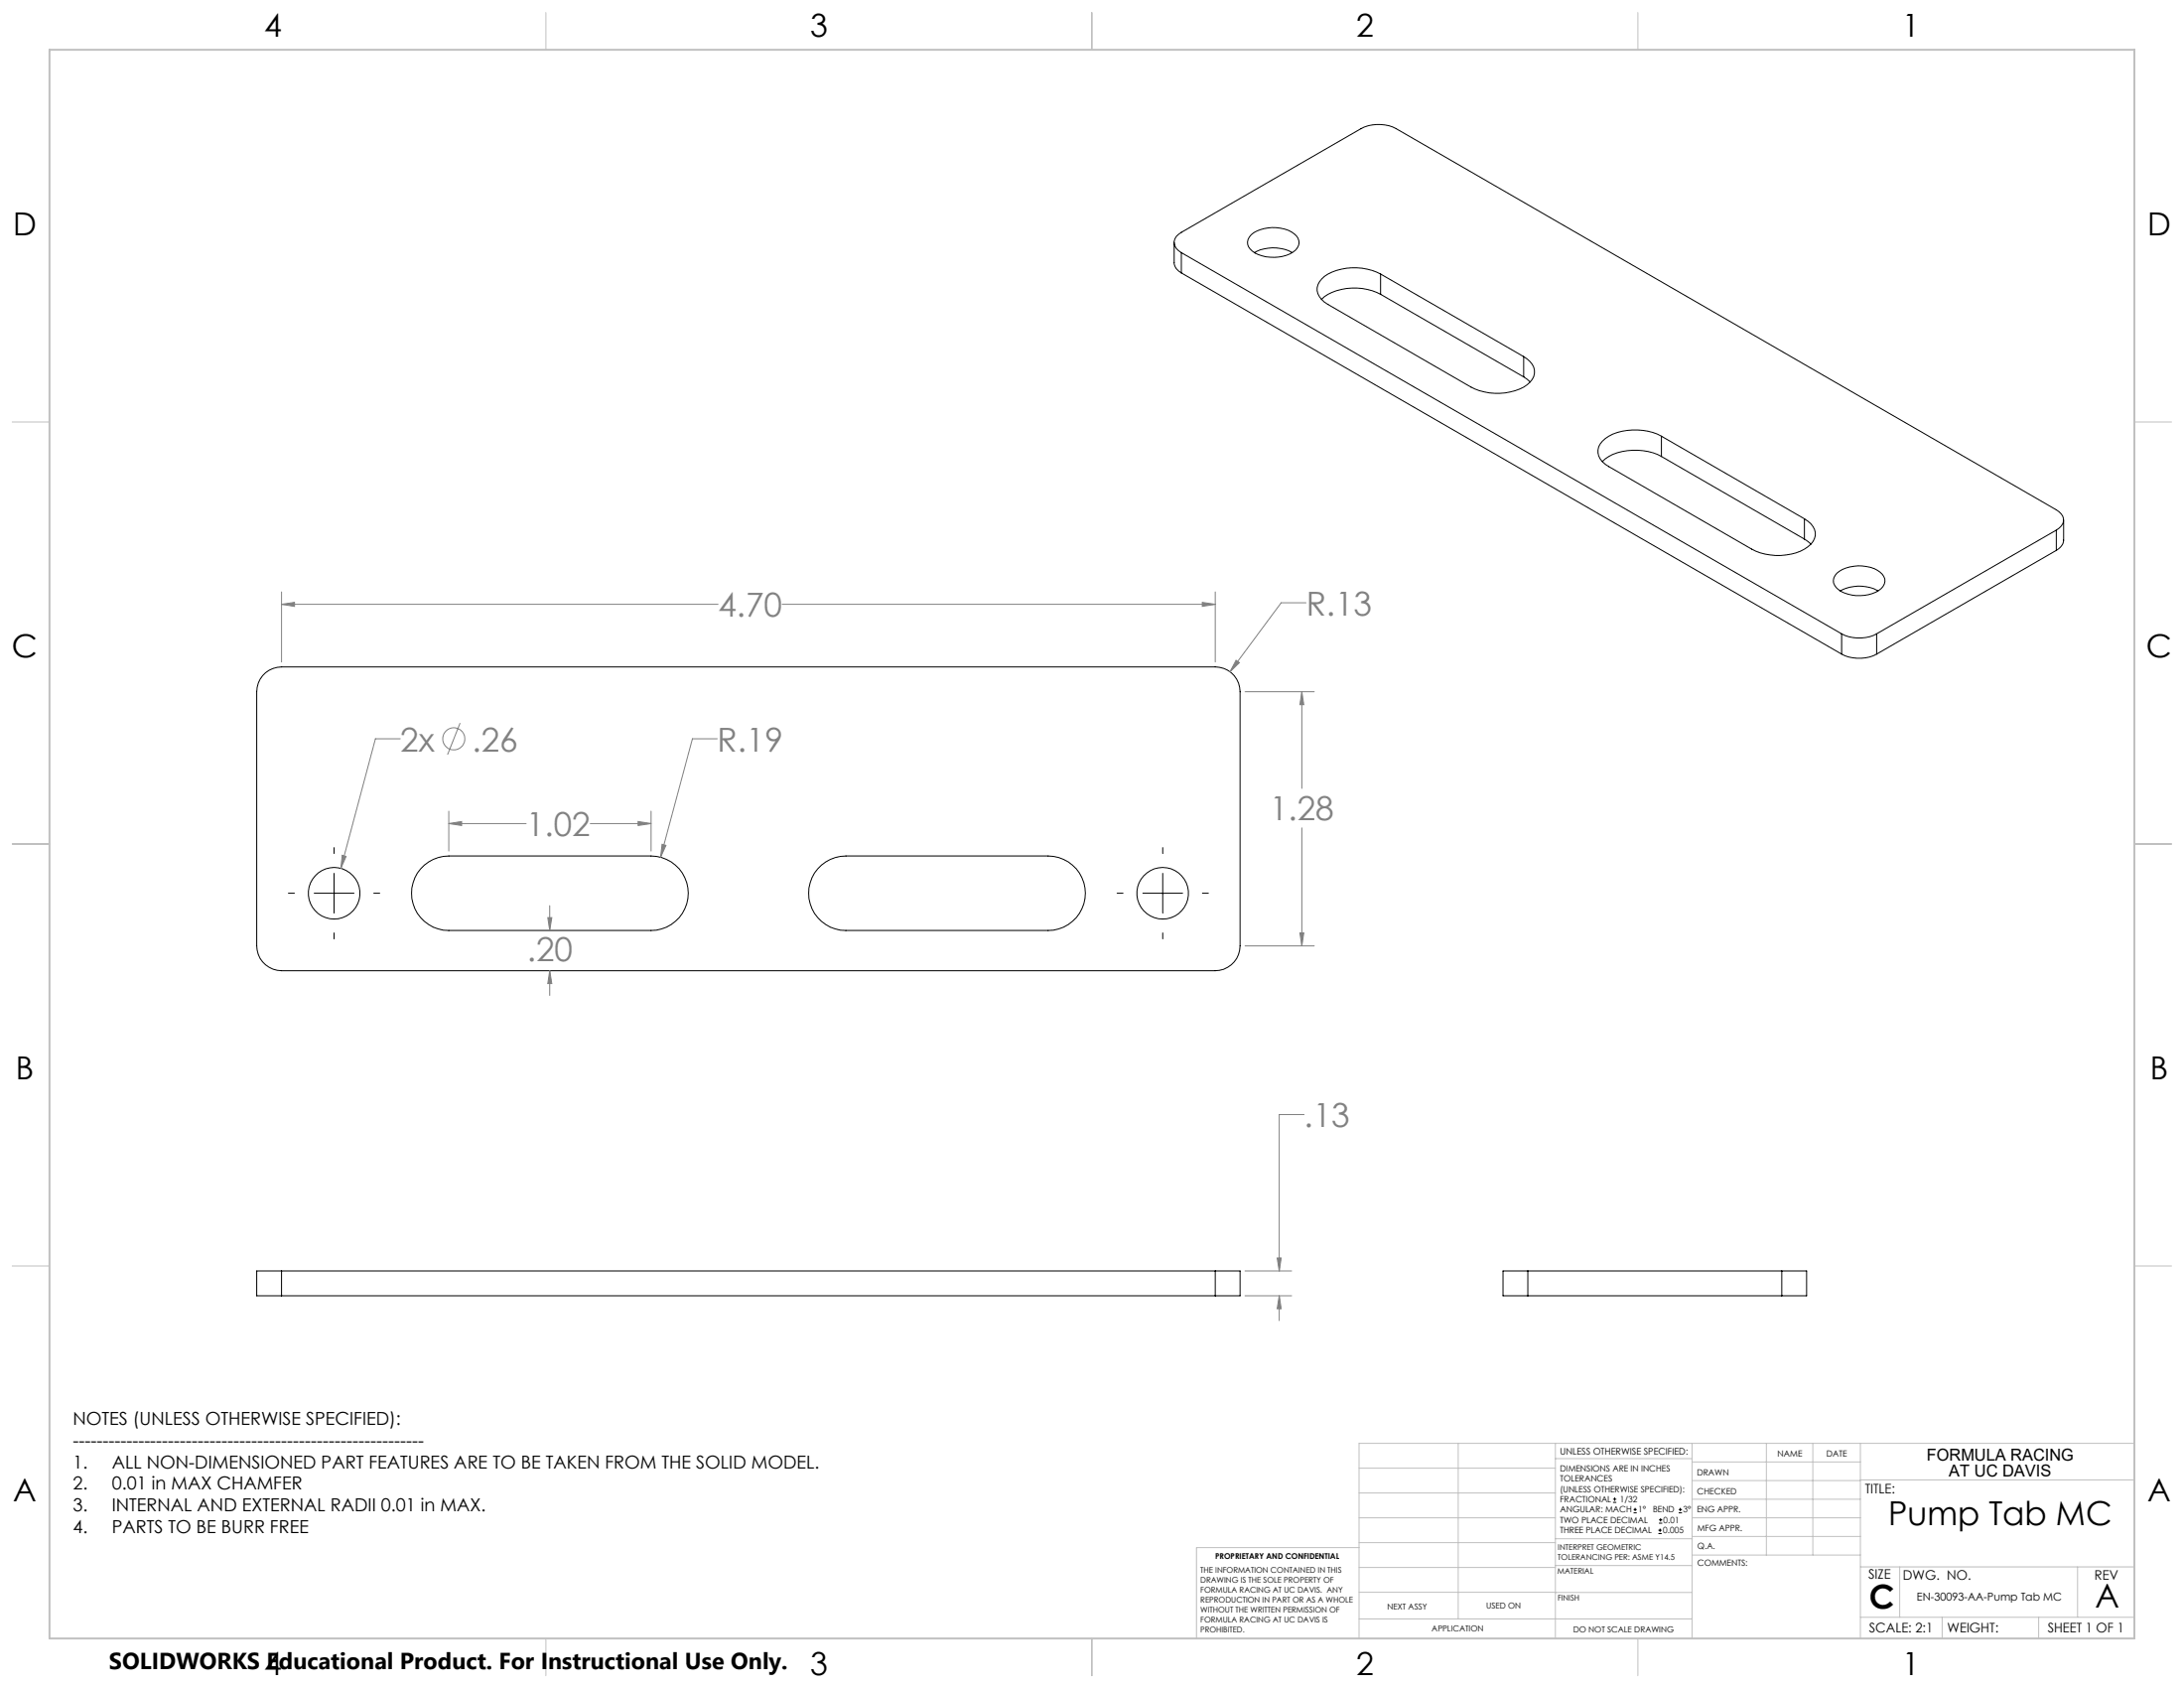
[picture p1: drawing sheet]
<svg xmlns="http://www.w3.org/2000/svg" width="559mm" height="432mm" viewBox="0 0 559 432" stroke-linecap="round" stroke-linejoin="round" font-family="sans-serif">
<g fill="none" stroke="#000" stroke-width=".25">
<path d="M300.4 62v5.2a3 3 0 0 0 1.9 2.6M302.3 64.6a2.74 2.74 0 0 1-1.9-2.6 2.74 2.74 0 0 1 1.9-2.6l45.9-26.5a10 10 0 0 1 9 0l168.9 97.5a2.74 2.74 0 0 1 1.9 2.6 2.74 2.74 0 0 1-1.9 2.6M302.3 64.6l168.9 97.5M302.3 64.6v5.2M302.3 69.8l168.9 97.5M320.1 60.1a9.6 9.6 0 0 1 11.1-.3 2.65 2.65 0 0 1-.4 4.7 10 10 0 0 1-10.4-.3 2.56 2.56 0 0 1-.3-4.1zM321 64.6a10 10 0 0 1 9.6 0M353.2 70.1a14.6 14.6 0 0 0-14.3 .6 3.8 3.8 0 0 0 0 6.6l37.5 21.7a14.6 14.6 0 0 0 14.3-.6 3.8 3.8 0 0 0 0-6.6l-.8-.6M353.2 75.3a14.6 14.6 0 0 0-14.3 .6l-.8 .7M353.2 70.1l36.7 21.1M353.2 75.3l36.7 21.1M353.2 70.1v5.2"/>
<path d="M389.9 96.4l1.6 1.3M389.9 91.2v5.2M425.1 111.6a14.6 14.6 0 0 0-14.4 .6 3.8 3.8 0 0 0 0 6.6l37.5 21.7a14.3 14.3 0 0 0 14.4-.6 3.8 3.8 0 0 0 0-6.6l-.9-.6M425.1 116.8a14.6 14.6 0 0 0-14.4 .6l-.7 .7M425.1 111.6l36.6 21.1M425.1 111.6v5.2M425.1 116.8l36.6 21.1M461.7 137.9l1.6 1.3M461.7 132.7v5.2M526.1 135.6l-45.9 26.5M526.1 135.6v5.2M528 133v5.2a2.99 2.99 0 0 1-1.9 2.6"/>
<path d="M470 146.6a9.6 9.6 0 0 1 11-.2 2.65 2.65 0 0 1-.3 4.6 9.5 9.5 0 0 1-10.9-.8 2.49 2.49 0 0 1 .2-3.6zM470.9 151.2a10 10 0 0 1 9.6 0M526.1 140.8l-45.9 26.5M67.2 172.9a6.4 6.4 0 0 1 4.8-2.3h238.9a6.3 6.3 0 0 1 6.4 6.4v65a6.4 6.4 0 0 1-6.4 6.3h-238.9a6.4 6.4 0 0 1-6.3-6.3v-65a6.4 6.4 0 0 1 1.5-4.1zM471.2 162.1a9.9 9.9 0 0 0 9 0M471.2 167.3a9.9 9.9 0 0 0 9 0M471.2 162.1v5.2M480.2 162.1v5.2M85.5 216.8v1.5M297.5 216.8v1.5M73.8 228.5h1.5M80.4 228.5h10.2"/>
<path d="M85.5 223.4v10.2M85.5 238.7v1.5M95.6 228.5h1.6M107.6 222.2a9.6 9.6 0 0 1 7.2-3.2h51.8a9.5 9.5 0 0 1 9.5 9.5 9.5 9.5 0 0 1-9.5 9.5h-51.8a9.5 9.5 0 0 1-8.6-5.5 9.5 9.5 0 0 1 1.4-10.3zM210.2 221.3a9.7 9.7 0 0 1 6.2-2.3h51.8a9.5 9.5 0 0 1 9.5 9.5 9.5 9.5 0 0 1-9.5 9.5h-51.8a9.5 9.5 0 0 1-8.9-6.2 9.5 9.5 0 0 1 2.7-10.5zM285.8 228.5h1.5M292.4 228.5h10.2M297.5 223.4v10.2M297.5 238.7v1.5M307.7 228.5h1.5M72 325.1h-6.3v6.4h6.3M72 325.1v6.4"/>
<path d="M72 325.1h238.9M72 331.5h238.9M310.9 325.1h6.4v6.4h-6.4M310.9 325.1v6.4M390.9 325.1h-6.3v6.4h6.3M390.9 325.1h65M390.9 331.5h65M390.9 325.1v6.4M455.9 325.1h6.3v6.4h-6.3M455.9 325.1v6.4M412.7 384.3h.9M412.7 383.5h.9"/>
<path d="M413.1 383.1v.8M418 387h.8M418 386.2h.8M418.4 385.7v.9M424.3 392.3h.9M424.3 391.4h.9M424.5 389.6h.8M424.5 388.8h.8M424.7 391v.9M424.9 388.4v.8M429.5 387h.9M429.5 386.2h.9"/>
<path d="M429.9 385.7v.9"/>
<circle cx="85.5" cy="228.5" r="6.6"/>
<circle cx="297.5" cy="228.5" r="6.6"/>
</g>
<g fill="none" stroke="#808080" stroke-width=".25">
<path d="M72 151.4v17.9M72 154.6h111.7M72 154.6l3.4-.5v1zM200.1 154.6h110.8M307.6 154.1l3.3 .5-3.3 .5zM310.9 151.4v17.9M334.2 154.2h-6.4l-13.1 17.6M316.3 168.9l.8 .6-2.4 2.3zM318.6 177h17.7M333.1 177l.5 3.3h-1zM333.1 177v24.7M102.4 189h-6.3l-8.9 33.1"/>
<path d="M117.7 185l-3.2 8M183.5 189h-6.3l-8.2 30.3M87.6 218.8l.9 .3-1.3 3zM114.8 207.5v10.2M114.8 210.7h19.8M114.8 210.7l3.3-.6v1.1zM151 210.7h15.6M163.3 210.1l3.3 .6-3.3 .5zM166.6 207.5v10.2M169.4 216l1 .3-1.4 3zM333.1 211.8v30.2M140.2 234.7h1l-.5 3.3z"/>
<path d="M140.7 231.7v6.3M332.6 238.7h1l-.5 3.3zM140.7 248.3v6.4M140.7 248.3l.5 3.3h-1zM318.6 242h17.7M333.7 285.1h-6.4v40M318.6 325.1h11.9M318.6 331.5h11.9M326.8 321.8h1l-.5 3.3zM327.3 331.5l.5 3.3h-1zM327.3 331.5v6.3"/>
<circle cx="116.1" cy="189" r="2.83"/>
</g>
<g fill="none" stroke="#c0c0c0" stroke-width=".25">
<path d="M139.7 3.2v9.5M279.4 3.2v9.5M419.1 3.2v9.5M3.1 107.9h9.6M546.1 107.9h9.5M3.1 215.9h9.6M546.1 215.9h9.5M3.1 323.8h9.6M546.1 323.8h9.5M347.7 375.6h50.3M373.1 369.2v44.9M398 369.2v49.9"/>
<path d="M398 373.1h34.9M432.9 369.2v49.9M432.9 378.7h43.1M432.9 374h43.1M451.9 369.2v28.6M463.8 369.2v28.6M476 369.2v49.9M476 378.6h70.1M546.1 369.2h-198.4v49.9M347.7 394.6h50.3M347.7 388.3h50.3M347.7 381.9h50.3"/>
<path d="M347.7 395.9h-41.6v23.2M398 393.6h35M432.9 383.5h43.1M432.9 388.3h43.1M432.9 393h43.1M433 397.8h43M139.7 419.1v9.6M279.4 419.1v9.6M347.7 414.1h85.2M347.7 401h50.3M347.7 407.3h50.3M398 407.4h34.9"/>
<path d="M398 400.5h35M419.1 419.1v9.6M476 413.7h70.1M476 400.8h70.1M486.1 400.8v12.9M496.9 413.7v5.4M521.6 413.7v5.4M531.6 400.8v12.9"/>
</g>
<path d="M12.7 12.7h533.4v406.4h-533.4z" fill="none" stroke="#c0c0c0" stroke-width=".5"/>
<path d="M326.8 321.8h1l-.5 3.3zM327.3 331.5l.5 3.3h-1zM87.6 218.8l-.4 3.3 1.3-3zM169.4 216l-.4 3.3 1.4-3zM163.3 210.1l3.3 .6-3.3 .5zM114.8 210.7l3.3-.6v1.1zM316.3 168.9l-1.6 2.9 2.4-2.3zM307.6 154.1l3.3 .5-3.3 .5zM72 154.6l3.4-.5v1zM332.6 238.7h1l-.5 3.3zM333.1 177l.5 3.3h-1zM140.2 234.7h1l-.5 3.3zM140.7 248.3l.5 3.3h-1z" fill="#808080"/>
<g font-size="8.5" fill="#808080">
<text x="183.7" y="157.8">4.70</text>
<text x="334.2" y="157.4">R.13</text>
<text x="102.4" y="192.2">2x</text>
<text x="120.8" y="192.2">.26</text>
<text x="183.5" y="192.2">R.19</text>
<text x="324.9" y="209.9">1.28</text>
<text x="134.6" y="213.9">1.02</text>
<text x="134.8" y="245.8">.20</text>
<text x="333.7" y="288.3">.13</text>
</g>
<g font-size="8.5">
<text x="483.1" y="390.1">Pump Tab MC</text>
<text x="478.3" y="411.4">C</text>
<text x="536.1" y="411.3">A</text>
</g>
<g font-size="8.1">
<text x="67.6" y="9.3">4</text>
<text x="207.3" y="9.3">3</text>
<text x="347" y="9.3">2</text>
<text x="486.7" y="9.3">1</text>
<text x="3.3" y="60.1">D</text>
<text x="549.4" y="60.1">D</text>
<text x="3" y="168">C</text>
<text x="549.1" y="168">C</text>
<text x="4" y="276">B</text>
<text x="550.1" y="276">B</text>
<text x="3.3" y="383.9">A</text>
<text x="549.4" y="383.9">A</text>
<text x="67.6" y="428.4">4</text>
<text x="207.3" y="428.4">3</text>
<text x="347" y="428.4">2</text>
<text x="486.7" y="428.4">1</text>
</g>
<text font-size="5.9" x="27.9" y="427">SOLIDWORKS Educational Product. For Instructional Use Only.</text>
<g font-size="4.6">
<text x="18.6" y="364.4">NOTES (UNLESS OTHERWISE SPECIFIED):</text>
<text x="18.6" y="370">-----------------------------------------------------------</text>
<text x="18.6" y="375.5">1.</text>
<text x="28.7" y="375.5">ALL NON-DIMENSIONED PART FEATURES ARE TO BE TAKEN FROM THE SOLID MODEL.</text>
<text x="18.6" y="381.1">2.</text>
<text x="28.7" y="381.1">0.01 in MAX CHAMFER</text>
<text x="18.6" y="386.7">3.</text>
<text x="28.7" y="386.7">INTERNAL AND EXTERNAL RADII 0.01 in MAX.</text>
<text x="18.6" y="392.3">4.</text>
<text x="28.7" y="392.3">PARTS TO BE BURR FREE</text>
</g>
<g font-size="4.2">
<text x="493" y="373.5">FORMULA RACING</text>
<text x="498.7" y="377.8">AT UC DAVIS</text>
</g>
<g font-size="3.4">
<text x="477.2" y="381.9">TITLE:</text>
<text x="478.1" y="404">SIZE</text>
<text x="486.9" y="404">DWG. NO.</text>
<text x="535.9" y="404.1">REV</text>
<text x="478.2" y="417.6">SCALE: 2:1</text>
<text x="498.2" y="417.6">WEIGHT:</text>
<text x="523.9" y="417.6">SHEET 1 OF 1</text>
</g>
<text font-size="2.8" x="490.4" y="409.4">EN-30093-AA-Pump Tab MC</text>
<text font-size="2.4" x="399.2" y="372.1">UNLESS OTHERWISE SPECIFIED:</text>
<g font-size="2.2">
<text x="399.2" y="376.4">DIMENSIONS ARE IN INCHES</text>
<text x="434.2" y="377.3">DRAWN</text>
<text x="454.8" y="372.5">NAME</text>
<text x="467.3" y="372.6">DATE</text>
<text x="399.2" y="379">TOLERANCES</text>
<text x="399.2" y="381.7">(UNLESS OTHERWISE SPECIFIED):</text>
<text x="434.3" y="382.2">CHECKED</text>
<text x="399.2" y="389.6">TWO PLACE DECIMAL</text>
<text x="399.2" y="384.3">FRACTIONAL</text>
<text x="399.2" y="387">ANGULAR: MACH</text>
<text x="414.5" y="384.3">1/32</text>
<text x="419.1" y="387">1°</text>
<text x="422.9" y="387">BEND</text>
<text x="425.6" y="389.6">0.01</text>
<text x="430.6" y="387">3°</text>
<text x="434.2" y="386.9">ENG APPR.</text>
<text x="399.2" y="392.3">THREE PLACE DECIMAL</text>
<text x="425.5" y="392.3">0.005</text>
<text x="434.3" y="391.6">MFG APPR.</text>
<text x="434.3" y="396.3">Q.A.</text>
<text x="434.3" y="400.5">COMMENTS:</text>
</g>
<g font-size="2.1">
<text x="354.9" y="411.6">NEXT ASSY</text>
<text x="380.3" y="411.6">USED ON</text>
<text x="366.3" y="417.4">APPLICATION</text>
<text x="402.5" y="417.5">DO NOT SCALE DRAWING</text>
</g>
<g font-size="2">
<text x="310.9" y="398.8">PROPRIETARY AND CONFIDENTIAL</text>
<text x="398.6" y="396.5">INTERPRET GEOMETRIC</text>
<text x="398.6" y="399">TOLERANCING PER: ASME Y14.5</text>
<text x="307.2" y="402.4">THE INFORMATION CONTAINED IN THIS</text>
<text x="307.2" y="404.9">DRAWING IS THE SOLE PROPERTY OF</text>
<text x="307.2" y="407.5">FORMULA RACING AT UC DAVIS. ANY</text>
<text x="398.5" y="402.6">MATERIAL</text>
<text x="307.2" y="410">REPRODUCTION IN PART OR AS A WHOLE</text>
<text x="307.2" y="412.5">WITHOUT THE WRITTEN PERMISSION OF</text>
<text x="398.5" y="409.4">FINISH</text>
<text x="307.2" y="415">FORMULA RACING AT UC DAVIS IS</text>
<text x="307.2" y="417.6">PROHIBITED.</text>
</g>
</svg>
